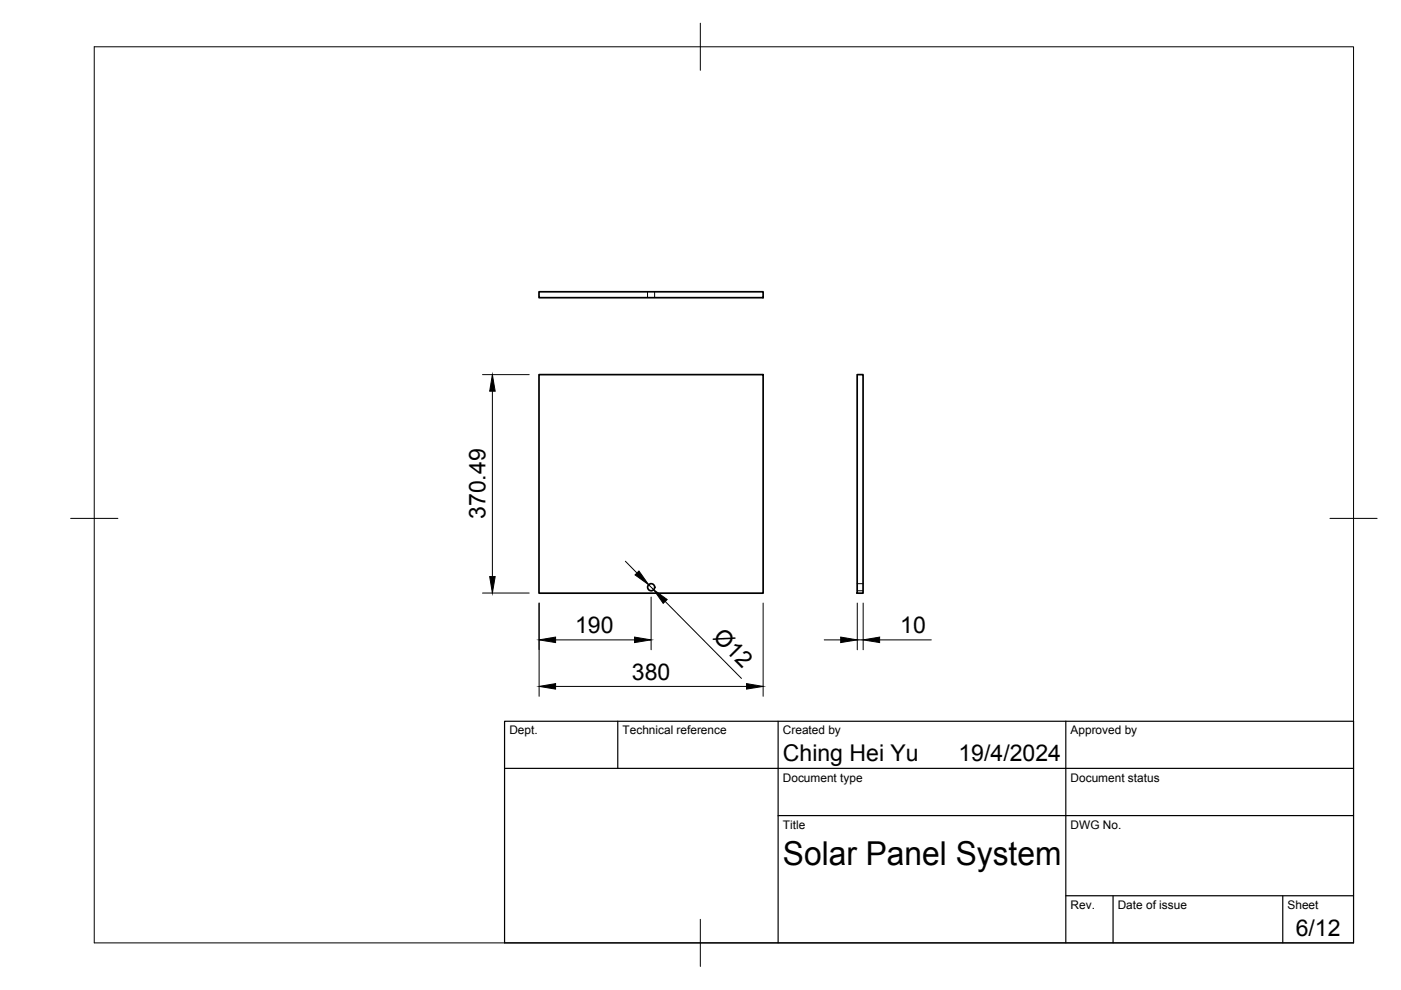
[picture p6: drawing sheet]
<svg xmlns="http://www.w3.org/2000/svg" width="297mm" height="210mm" viewBox="0 0 297 210" stroke-linecap="round" stroke-linejoin="round" font-family="sans-serif">
<!-- layer: Visible -->
<g fill="none" stroke="#000" stroke-width=".36">
<path d="M114.3 79.4h47.5v46.4h-47.5zM114.3 61.9h47.5v1.2h-47.5zM181.7 79.4h1.3v46.4h-1.3z"/>
<circle cx="138.1" cy="124.5" r=".75"/>
</g>
<!-- layer: Hidden -->
<path d="M137.3 61.9v1.2M138.8 61.9v1.2M181.7 125.3h1.3M181.7 123.8h1.3" fill="none" stroke="#000" stroke-width=".21"/>
<!-- layer: BORDER -->
<path d="M20 9.9h267v190h-267zM148.5 4.9v10M15 109.9h10M282 109.9h10M148.5 194.9v10" fill="none" stroke="#000" stroke-width=".21"/>
<!-- layer: TITLEBLOCK -->
<path d="M107 152.9h180v47h-180zM131 152.9v10M165 152.9v47M226 152.9v47M107 162.9h180M165 172.9h122M226 189.9h61M236 189.9v10M272 189.9v10" fill="none" stroke="#000" stroke-width=".25"/>
<!-- layer: FD_Dimensions -->
<g fill="none" stroke="#000" stroke-width=".21">
<path d="M102.3 79.4h9.9M104.4 82.9v39.4M132.6 119l2.4 2.5M102.3 125.7h9.9M114.3 127.9v19.7M117.8 135.7h16.7M137.5 124l1.1 1M138 126.6v11.2M141 127.5l16.2 16.3M161.8 127.9v19.7M174.8 135.7h3.4M181.8 127.9v9.9"/>
<path d="M181.8 135.7h1.2M183 127.9v9.9M186.5 135.7h11M117.8 145.5h40.5"/>
</g>
<path d="M104.4 79.4l.6 3.5h-1.2zM103.8 122.3h1.2l-.6 3.4zM114.3 135.7l3.5-.6v1.1zM134.5 135.1l3.5 .6-3.5 .5zM134.6 121.9l.9-.8 2 2.9zM138.6 125l2.9 2.1-.9 .8zM178.2 135.1l3.6 .6-3.6 .5zM183 135.7l3.5-.6v1.1zM114.3 145.5l3.5-.6v1.2zM158.3 144.9l3.5 .6-3.5 .6z" fill="#000" stroke="#000" stroke-width=".21"/>
<text font-size="7" x="166" y="183.4">Solar Panel System</text>
<g font-size="4.9">
<text x="102.9" y="110.1" transform="rotate(-90 102.9 110.1)">370.49</text>
<text x="121.9" y="134.2">190</text>
<text x="151" y="135.4" transform="rotate(45 151 135.4)">Ø12</text>
<text x="190.9" y="134.2">10</text>
<text x="134" y="144.1">380</text>
<text x="166" y="161.4">Ching Hei Yu</text>
<text x="203.2" y="161.4">19/4/2024</text>
<text x="274.7" y="198.6">6/12</text>
</g>
<g font-size="2.5">
<text x="108" y="155.7">Dept.</text>
<text x="132" y="155.7">Technical reference</text>
<text x="166" y="155.7">Created by</text>
<text x="227" y="155.7">Approved by</text>
<text x="166" y="165.7">Document type</text>
<text x="227" y="165.7">Document status</text>
<text x="166" y="175.7">Title</text>
<text x="227" y="175.7">DWG No.</text>
<text x="227" y="192.7">Rev.</text>
<text x="237" y="192.7">Date of issue</text>
<text x="273" y="192.7">Sheet</text>
</g>
</svg>
